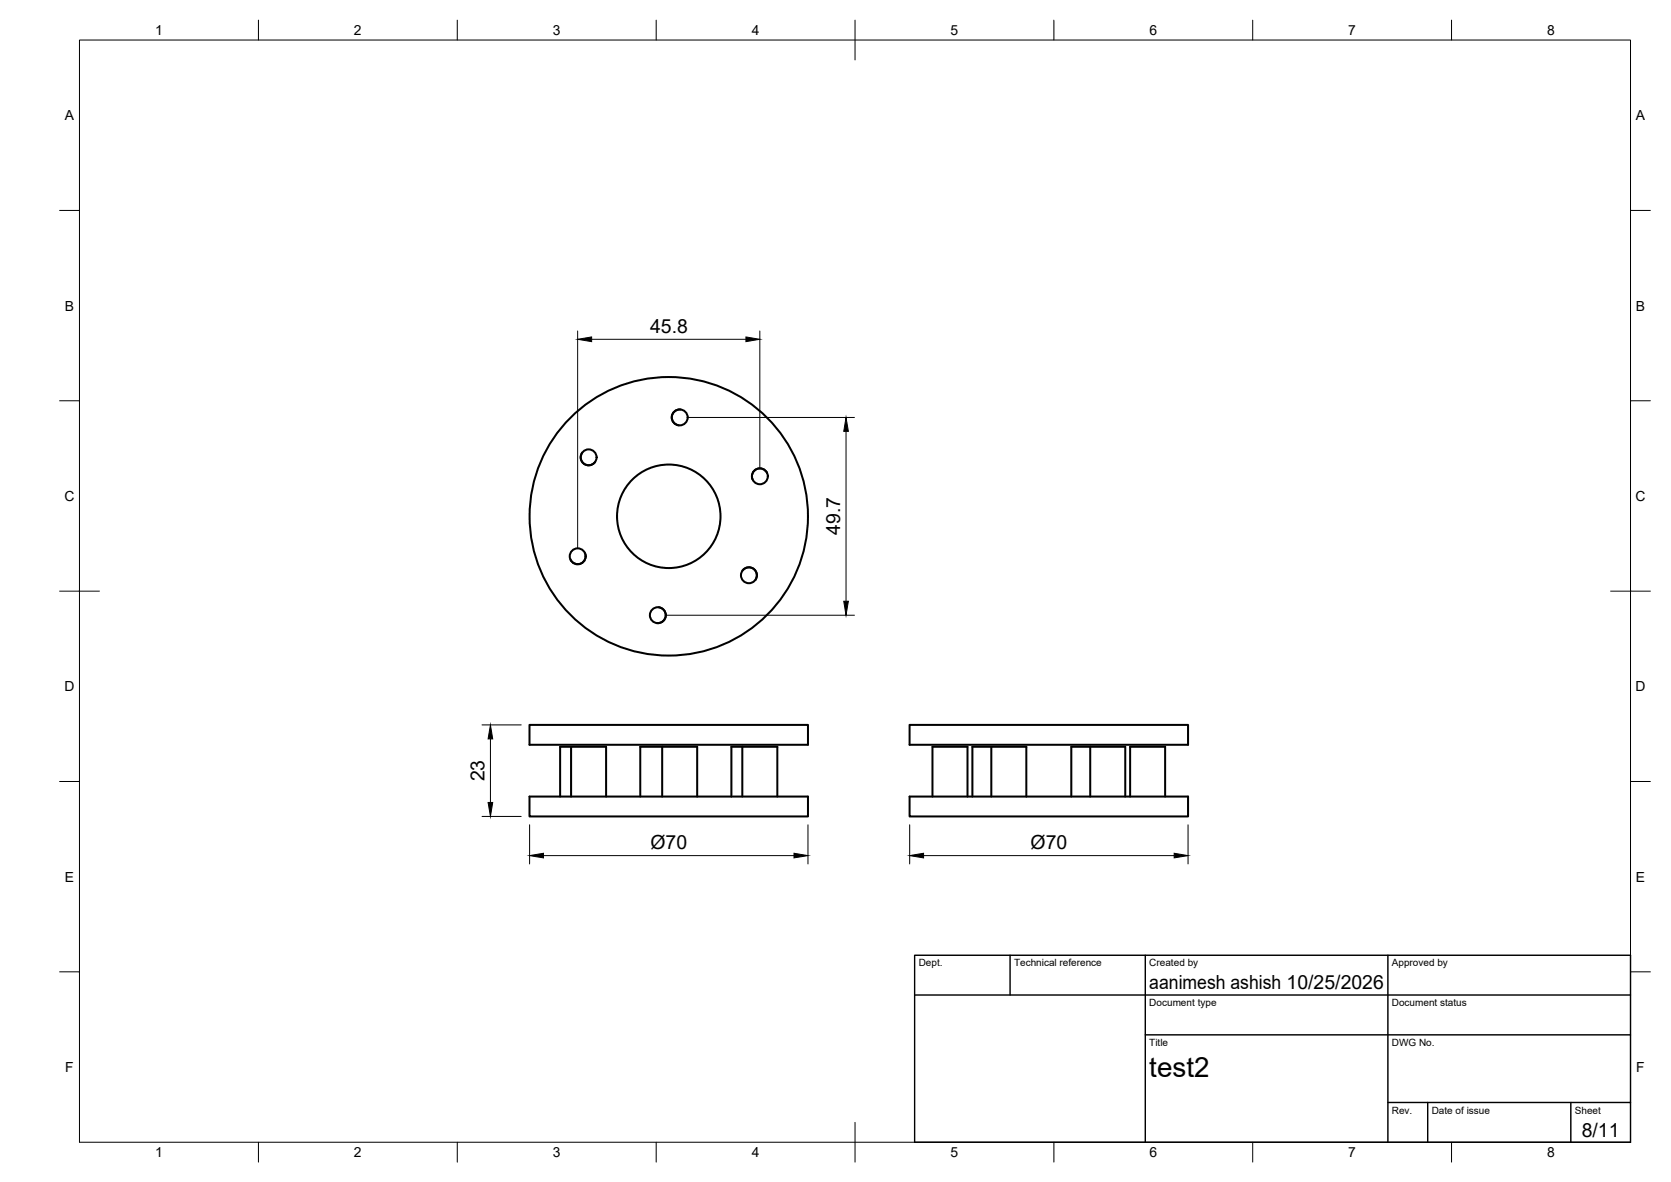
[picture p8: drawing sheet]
<svg xmlns="http://www.w3.org/2000/svg" width="420mm" height="297mm" viewBox="0 0 420 297" stroke-linecap="round" stroke-linejoin="round" font-family="sans-serif">
<!-- layer: Visible -->
<g fill="none" stroke="#000" stroke-width=".51">
<path d="M146.4 113.8a2 2 0 0 0 .4 2.7 2 2 0 0 0 2.8-.4M171.1 102.9a2 2 0 0 0-2.2 1.8 2 2 0 0 0 1.8 2.2M192.9 118.9a2 2 0 0 0-2.6-1 2 2 0 0 0-1.1 2.6M147.1 139a2 2 0 0 1-1 2.6 2 2 0 0 1-2.7-1M165.6 152.6a2 2 0 0 1 1.8 2.2 2 2 0 0 1-2.2 1.8M186.7 143.4a2 2 0 0 1 2.8-.4 2 2 0 0 1 .4 2.7M133.1 182.2h70.1v5h-70.1zM143.6 187.7h-2.8v12.5M143.6 187.7h8.8v12.5M143.6 187.7v12.5M166.5 187.7h8.8v12.5M166.5 187.7h-5.5v12.5"/>
<path d="M166.5 187.7v12.5M186.6 187.7h-2.7v12.5M186.6 187.7h8.9v12.5M186.6 187.7v12.5M228.7 182.2h70v5h-70zM249.3 187.7v12.5M274.1 187.7h8.8v12.5M274.1 187.7h-4.7v12.5M274.1 187.7v12.5M133.1 200.2h70.1v5h-70.1zM228.7 200.2h70v5h-70zM234.5 200.2v-12.5h8.8v12.5"/>
<path d="M244.5 200.2v-12.5h13.6v12.5M284.2 200.2v-12.5h8.8v12.5"/>
<circle cx="148" cy="114.9" r="2"/>
<circle cx="170.9" cy="104.9" r="2"/>
<circle cx="191.1" cy="119.7" r="2"/>
<circle cx="145.3" cy="139.8" r="2"/>
<circle cx="168.2" cy="129.7" r="35"/>
<circle cx="168.2" cy="129.7" r="13"/>
<circle cx="165.4" cy="154.6" r="2"/>
<circle cx="188.3" cy="144.6" r="2"/>
</g>
<!-- layer: BORDER -->
<g fill="none" stroke="#000" stroke-width=".25">
<path d="M20 10.1h390v276.9h-390zM65 5.1v5M115 5.1v5M165 5.1v5M215 5.1v10M265 5.1v5M315 5.1v5M365 5.1v5M15 52.9h5M410 52.9h5M15 100.7h5M410 100.7h5"/>
<path d="M15 148.6h10M405 148.6h10M15 196.4h5M410 196.4h5M15 244.2h5M410 244.2h5M65 287v5M115 287v5M165 287v5M215 282.1v9.9M265 287v5M315 287v5"/>
<path d="M365 287v5"/>
</g>
<!-- layer: TITLEBLOCK -->
<path d="M230 240.1h180v46.9h-180zM230 250h180M254 240.1v9.9M288 240.1v46.9M349 240.1v46.9M288 260.1h122M349 277.1h61M359 277.1v9.9M395 277.1v9.9" fill="none" stroke="#000" stroke-width=".36"/>
<!-- layer: FD_Dimensions -->
<g fill="none" stroke="#000" stroke-width=".25">
<path d="M145.2 83.2v54.5M148.8 85.3h38.8M191.1 83.2v34.4M173 104.9h41.8M212.7 108.4v42.7M167.5 154.6h47.3M121.2 182.2h9.8M123.3 185.7v16M121.2 205.2h9.8M133.2 207.3v9.8M136.7 215h62.9M203.2 207.3v9.8"/>
<path d="M228.7 207.3v9.8M232.2 215h63M298.7 207.3v9.8"/>
</g>
<path d="M145.2 85.3l3.6-.6v1.2zM187.6 84.7l3.5 .6-3.5 .6zM212.7 104.9l.6 3.5h-1.1zM212.2 151.1h1.1l-.6 3.5zM123.3 182.2l.6 3.5h-1.2zM122.7 201.7h1.2l-.6 3.5zM133.2 215l3.5-.6v1.2zM199.6 214.4l3.6 .6-3.6 .6zM228.7 215l3.5-.6v1.2zM295.2 214.4l3.5 .6-3.5 .6z" fill="#000" stroke="#000" stroke-width=".25"/>
<text font-size="7" x="289" y="270.6">test2</text>
<g font-size="4.9">
<text x="163.5" y="83.8">45.8</text>
<text x="211.3" y="134.4" transform="rotate(-90 211.3 134.4)">49.7</text>
<text x="121.8" y="196.3" transform="rotate(-90 121.8 196.3)">23</text>
<text x="163.6" y="213.5">Ø70</text>
<text x="259.1" y="213.5">Ø70</text>
<text x="289" y="248.5">aanimesh ashish 10/25/2026</text>
<text x="397.7" y="285.7">8/11</text>
</g>
<g font-size="3.5">
<text x="39" y="8.8">1</text>
<text x="89" y="8.8">2</text>
<text x="139" y="8.8">3</text>
<text x="189" y="8.8">4</text>
<text x="239" y="8.8">5</text>
<text x="289" y="8.8">6</text>
<text x="339" y="8.8">7</text>
<text x="389" y="8.8">8</text>
<text x="16.3" y="30.2">A</text>
<text x="411.3" y="30.2">A</text>
<text x="16.3" y="78">B</text>
<text x="411.3" y="78">B</text>
<text x="16.2" y="125.9">C</text>
<text x="411.2" y="125.9">C</text>
<text x="16.2" y="173.7">D</text>
<text x="411.2" y="173.7">D</text>
<text x="16.3" y="221.6">E</text>
<text x="411.3" y="221.6">E</text>
<text x="16.4" y="269.4">F</text>
<text x="411.4" y="269.4">F</text>
<text x="39" y="290.8">1</text>
<text x="89" y="290.8">2</text>
<text x="139" y="290.8">3</text>
<text x="189" y="290.8">4</text>
<text x="239" y="290.8">5</text>
<text x="289" y="290.8">6</text>
<text x="339" y="290.8">7</text>
<text x="389" y="290.8">8</text>
</g>
<g font-size="2.5">
<text x="231" y="242.9">Dept.</text>
<text x="255" y="242.9">Technical reference</text>
<text x="289" y="242.9">Created by</text>
<text x="350" y="242.9">Approved by</text>
<text x="289" y="252.8">Document type</text>
<text x="350" y="252.8">Document status</text>
<text x="289" y="262.9">Title</text>
<text x="350" y="262.9">DWG No.</text>
<text x="350" y="279.9">Rev.</text>
<text x="360" y="279.9">Date of issue</text>
<text x="396" y="279.9">Sheet</text>
</g>
</svg>
